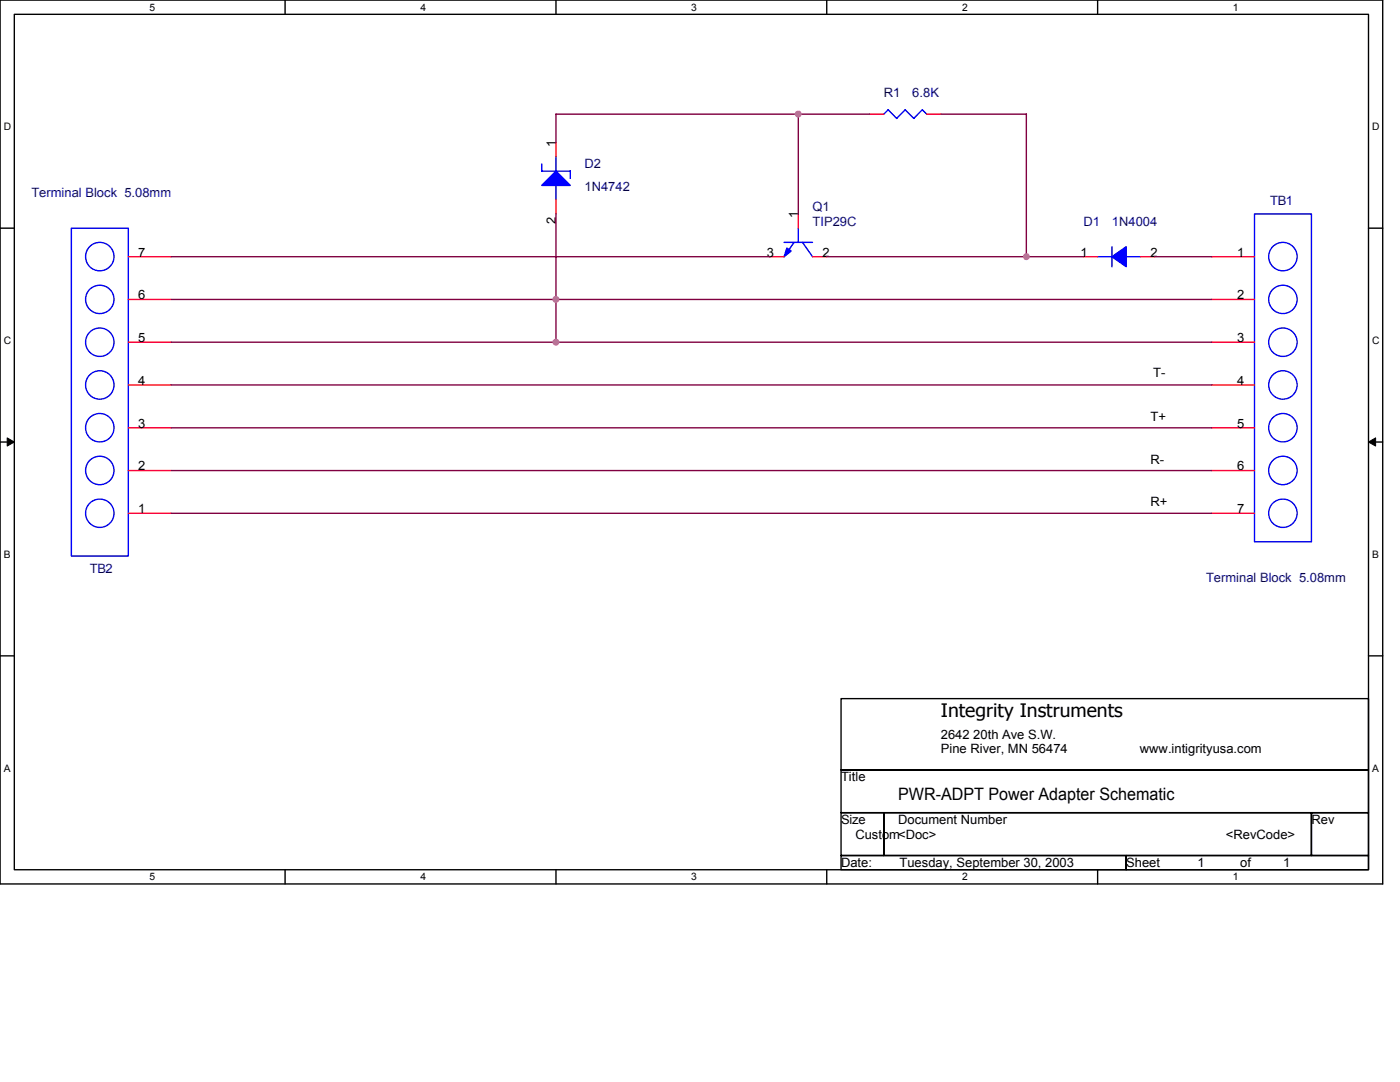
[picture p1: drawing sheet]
<svg xmlns="http://www.w3.org/2000/svg" width="279mm" height="216mm" viewBox="0 0 279 216" stroke-linecap="round" stroke-linejoin="round" font-family="sans-serif">
<path d="M0 0h275.9v176.4h-275.9zM2.9 2.9h270.2v170.6h-270.2z" fill="none" stroke="#000" stroke-width=".28"/>
<g fill="#fff">
<path d="M29.9 .3h1.1v2.3h-1.1z"/>
<path d="M29.9 173.8h1.1v2.3h-1.1z"/>
</g>
<path d="M56.9 0v2.9M56.9 173.5v2.9" fill="none" stroke="#000" stroke-width=".28"/>
<g fill="#fff">
<path d="M83.9 .3h1.1v2.3h-1.1z"/>
<path d="M83.9 173.8h1.1v2.3h-1.1z"/>
</g>
<path d="M111 0v2.9M111 173.5v2.9" fill="none" stroke="#000" stroke-width=".28"/>
<g fill="#fff">
<path d="M138 .3h1.1v2.3h-1.1z"/>
<path d="M138 173.8h1.1v2.3h-1.1z"/>
</g>
<path d="M165 0v2.9M165 173.5v2.9" fill="none" stroke="#000" stroke-width=".28"/>
<g fill="#fff">
<path d="M192 .3h1.1v2.3h-1.1z"/>
<path d="M192 173.8h1.1v2.3h-1.1z"/>
</g>
<path d="M219.1 0v2.9M219.1 173.5v2.9" fill="none" stroke="#000" stroke-width=".28"/>
<g fill="#fff">
<path d="M246.1 .3h1.1v2.3h-1.1z"/>
<path d="M246.1 173.8h1.1v2.3h-1.1z"/>
<path d="M.7 24.2h1.5v2.3h-1.5z"/>
<path d="M273.8 24.2h1.5v2.3h-1.5z"/>
<path d="M.7 66.9h1.5v2.3h-1.5z"/>
<path d="M273.8 66.9h1.5v2.3h-1.5z"/>
</g>
<path d="M0 45.5h2.9M273.1 45.5h2.8" fill="none" stroke="#000" stroke-width=".28"/>
<g fill="#fff">
<path d="M.7 109.5h1.4v2.3h-1.4z"/>
<path d="M273.8 109.5h1.4v2.3h-1.4z"/>
</g>
<path d="M0 88.2h2.9M273.1 88.2h2.8" fill="none" stroke="#000" stroke-width=".28"/>
<path d="M1.4 87.4l1.5 .8-1.5 .8zM273.1 88.2l1.4-.8v1.6z" fill="#000" stroke="#000" stroke-width=".2"/>
<g fill="#fff">
<path d="M.7 152.2h1.4v2.3h-1.4z"/>
<path d="M273.8 152.2h1.4v2.3h-1.4z"/>
</g>
<path d="M0 130.9h2.9M167.9 139.4h105.2v14.2h-105.2zM273.1 130.9h2.8M167.9 153.6h105.2v8.6h-105.2zM167.9 162.2h8.5v8.5h-8.5zM167.9 170.7h56.8v2.8h-56.8zM176.4 162.2h85.3v8.5h-85.3zM224.7 170.7h48.4v2.8h-48.4zM261.7 162.2h11.4v8.5h-11.4z" fill="none" stroke="#000" stroke-width=".28"/>
<g fill="none" stroke="#00f" stroke-width=".28">
<path d="M108.1 32.7v1.5M108.1 34.1h5.7M111 31.3v2.8M111 37v2.8M113.8 34.1v1.5M176.4 22.8l.9-.9 1.7 1.7M178.9 23.6l1.8-1.7 1.7 1.7M184.1 21.9l.9 .9M184.1 21.9l-1.7 1.7M14.2 45.5h11.4v65.5h-11.4zM156.5 48.4h5.7M158.5 48.4l-2 2.8"/>
<path d="M159.3 45.5v2.9M160.1 48.3l2.1 2.9M219 51.2h2.9M221.9 49.2v4M224.7 51.2h2.9M250.4 42.7h11.3v65.4h-11.3z"/>
<circle cx="19.9" cy="51.2" r="2.84"/>
<circle cx="19.9" cy="59.7" r="2.84"/>
<circle cx="256" cy="51.2" r="2.84"/>
<circle cx="256" cy="59.7" r="2.84"/>
<circle cx="19.9" cy="68.3" r="2.84"/>
<circle cx="19.9" cy="76.8" r="2.84"/>
<circle cx="256" cy="68.3" r="2.84"/>
<circle cx="256" cy="76.8" r="2.84"/>
<circle cx="19.9" cy="93.9" r="2.84"/>
<circle cx="19.9" cy="85.3" r="2.84"/>
<circle cx="256" cy="93.9" r="2.84"/>
<circle cx="256" cy="85.3" r="2.84"/>
<circle cx="19.9" cy="102.4" r="2.84"/>
<circle cx="256" cy="102.4" r="2.84"/>
</g>
<g fill="none" stroke="#f00" stroke-width=".28">
<path d="M111 28.5v2.8M111 39.8v2.9M173.5 22.8h2.9M184.9 22.8h2.9M25.6 51.2h8.5M25.6 59.8h8.5M153.6 51.2h2.9M159.3 42.7v2.8M162.2 51.2h2.8M216.2 51.2h2.9M227.6 51.2h2.8M241.8 51.2h8.6"/>
<path d="M241.8 59.8h8.6M25.6 68.3h8.5M25.6 76.8h8.5M241.8 68.3h8.6M241.8 76.8h8.6M25.6 85.4h8.5M25.6 93.9h8.5M241.8 85.4h8.6M241.8 93.9h8.6M25.6 102.4h8.5M241.8 102.4h8.6"/>
</g>
<g fill="#00f" stroke="#00f" stroke-width=".28">
<path d="M111 34.1l2.8 2.9h-5.7z" fill-rule="evenodd"/>
<path d="M221.9 51.2l2.8-2v4z" fill-rule="evenodd"/>
<path d="M157 49.5l.9 .6-1.4 1.1z" fill-rule="evenodd"/>
</g>
<g fill="none" stroke="#800040" stroke-width=".28">
<path d="M159.3 22.8v19.9M173.6 22.8h-62.6v5.7M187.8 22.8h17.1M204.8 22.8v28.4M34.1 51.2h119.5M34.1 59.8h207.8M111 42.7v25.6M165 51.2h51.2M230.4 51.2h11.5M34.1 68.3h207.8M34.1 76.8h207.8M34.1 85.4h207.8"/>
<path d="M34.1 93.9h207.8M34.1 102.4h207.8"/>
</g>
<g fill="#f0f" stroke="#f0f" stroke-width=".28">
<circle cx="110.9" cy="68.3" r=".57"/>
<circle cx="159.3" cy="22.8" r=".57"/>
<circle cx="204.8" cy="51.2" r=".56"/>
<circle cx="110.9" cy="59.7" r=".57"/>
</g>
<text font-size="3.7" x="187.8" y="143.1">Integrity Instruments</text>
<text font-size="3.4" x="179.2" y="159.5">PWR-ADPT Power Adapter Schematic</text>
<g font-size="2.6" fill="#000080">
<text x="176.4" y="19.4">R1</text>
<text x="182.1" y="19.4">6.8K</text>
<text x="116.6" y="33.6">D2</text>
<text x="6.3" y="39.3">Terminal Block 5.08mm</text>
<text x="116.6" y="38.2">1N4742</text>
<text x="253.5" y="41">TB1</text>
<text x="162.2" y="42.1">Q1</text>
<text x="162.2" y="45">TIP29C</text>
<text x="216.2" y="45">D1</text>
<text x="221.9" y="45">1N4004</text>
<text x="17.9" y="114.4">TB2</text>
<text x="240.7" y="116.1">Terminal Block 5.08mm</text>
</g>
<g font-size="2.6">
<text x="110.9" y="29.3" transform="rotate(-90 110.9 29.3)">1</text>
<text x="110.9" y="44.8" transform="rotate(-90 110.9 44.8)">2</text>
<text x="159.3" y="43.5" transform="rotate(-90 159.3 43.5)">1</text>
<text x="27.6" y="51.2">7</text>
<text x="153.1" y="51.2">3</text>
<text x="164.1" y="51.2">2</text>
<text x="215.6" y="51.2">1</text>
<text x="229.6" y="51.2">2</text>
<text x="246.9" y="51.2">1</text>
<text x="27.6" y="59.7">6</text>
<text x="246.9" y="59.7">2</text>
<text x="27.6" y="68.3">5</text>
<text x="246.9" y="68.3">3</text>
<text x="27.6" y="76.8">4</text>
<text x="230.2" y="75.1">T-</text>
<text x="246.9" y="76.8">4</text>
<text x="229.6" y="84">T+</text>
<text x="27.6" y="85.3">3</text>
<text x="246.9" y="85.3">5</text>
<text x="27.6" y="93.9">2</text>
<text x="229.6" y="92.5">R-</text>
<text x="246.9" y="93.9">6</text>
<text x="229.6" y="101">R+</text>
<text x="27.6" y="102.4">1</text>
<text x="246.9" y="102.4">7</text>
<text x="187.8" y="147.4">2642 20th Ave S.W.</text>
<text x="167.9" y="155.9">Title</text>
<text x="187.8" y="150.2">Pine River, MN 56474</text>
<text x="227.5" y="150.2">www.intigrityusa.com</text>
<text x="167.9" y="164.5">Size</text>
<text x="170.7" y="167.3">Custom&lt;Doc&gt;</text>
<text x="179.2" y="164.5">Document Number</text>
<text x="244.7" y="167.3">&lt;RevCode&gt;</text>
<text x="261.7" y="164.5">Rev</text>
<text x="167.9" y="173">Date:</text>
<text x="179.5" y="173">Tuesday, September 30, 2003</text>
<text x="224.7" y="173">Sheet</text>
<text x="239" y="173">1</text>
<text x="247.5" y="173">of</text>
<text x="256.1" y="173">1</text>
</g>
<g font-size="2">
<text x="29.9" y="2.1">5</text>
<text x="83.9" y="2.1">4</text>
<text x="138" y="2.1">3</text>
<text x="192" y="2.1">2</text>
<text x="246.1" y="2.1">1</text>
<text x=".7" y="26">D</text>
<text x="273.8" y="26">D</text>
<text x=".7" y="68.7">C</text>
<text x="273.8" y="68.7">C</text>
<text x=".7" y="111.4">B</text>
<text x="273.8" y="111.4">B</text>
<text x=".7" y="154.1">A</text>
<text x="273.8" y="154.1">A</text>
<text x="29.9" y="175.7">5</text>
<text x="83.9" y="175.7">4</text>
<text x="138" y="175.7">3</text>
<text x="192" y="175.7">2</text>
<text x="246.1" y="175.7">1</text>
</g>
</svg>
